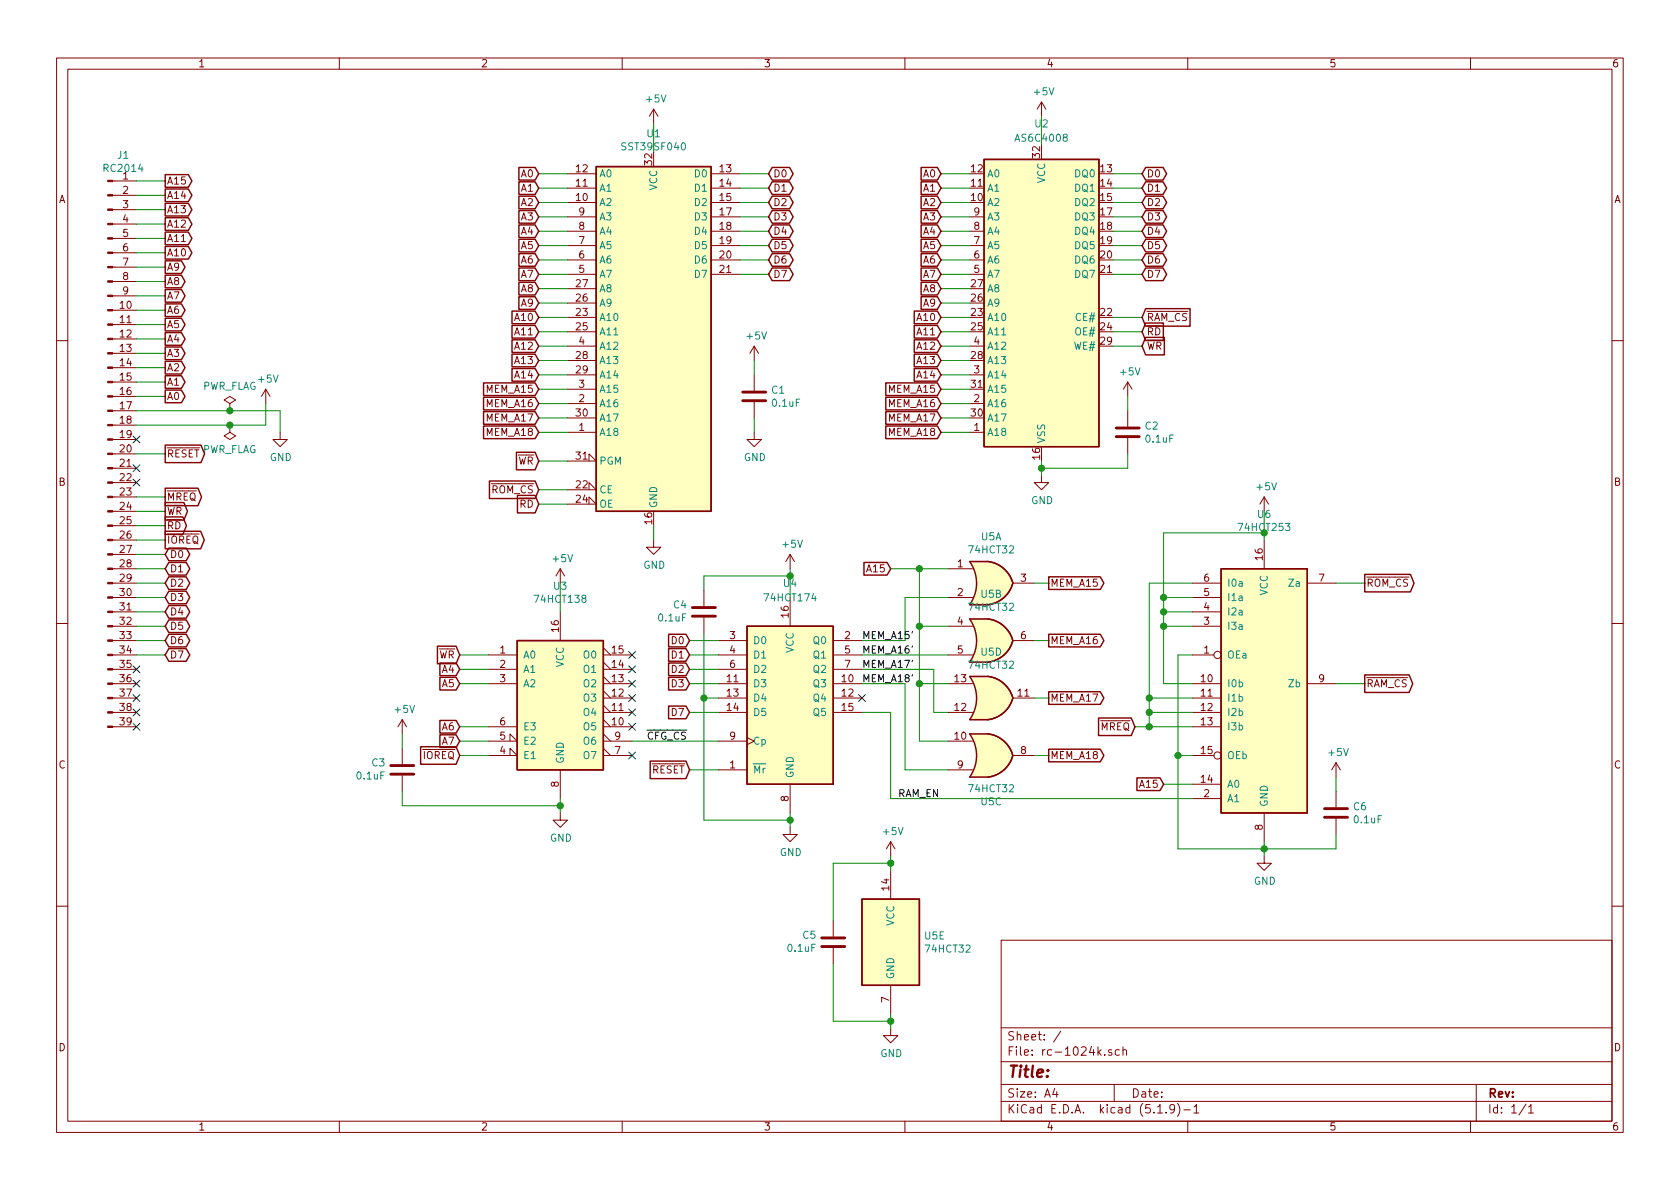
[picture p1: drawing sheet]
EESchema Schematic File Version 4
EELAYER 30 0
EELAYER END
$Descr A4 11693 8268
encoding utf-8
Sheet 1 1
Title ""
Date ""
Rev ""
Comp ""
Comment1 ""
Comment2 ""
Comment3 ""
Comment4 ""
$EndDescr
$Comp
L Connector:Conn_01x39_Male J1
U 1 1
P 750 3150
F 0 "J1" H 858 5231 50  0000 C CNN
F 1 "RC2014" H 858 5140 50  0000 C CNN
F 2 "Connector_PinHeader_2.54mm:PinHeader_1x39_P2.54mm_Vertical" H 750 3150 50  0001 C CNN
F 3 "~" H 750 3150 50  0001 C CNN
	1    750  3150
	1    0    0    -1  
$EndComp
Wire Wire Line
	950  2050 1150 2050
Wire Wire Line
	1150 2150 950  2150
Wire Wire Line
	950  2250 1150 2250
Wire Wire Line
	1150 2350 950  2350
Wire Wire Line
	950  2450 1150 2450
Wire Wire Line
	1150 2550 950  2550
Wire Wire Line
	950  2650 1150 2650
Wire Wire Line
	1150 2750 950  2750
$Comp
L power:GND #PWR0101
U 1 1
P 1950 3000
F 0 "#PWR0101" H 1950 2750 50  0001 C CNN
F 1 "GND" H 1955 2827 50  0000 C CNN
F 2 "" H 1950 3000 50  0001 C CNN
F 3 "" H 1950 3000 50  0001 C CNN
	1    1950 3000
	1    0    0    -1  
$EndComp
Wire Wire Line
	950  2850 1600 2850
Wire Wire Line
	950  2950 1600 2950
Text GLabel 1150 2750 2    50   Output ~ 0
A0
Text GLabel 1150 2650 2    50   Output ~ 0
A1
Text GLabel 1150 2550 2    50   Output ~ 0
A2
Text GLabel 1150 2450 2    50   Output ~ 0
A3
Text GLabel 1150 2350 2    50   Output ~ 0
A4
Text GLabel 1150 2250 2    50   Output ~ 0
A5
Text GLabel 1150 2150 2    50   Output ~ 0
A6
Text GLabel 1150 2050 2    50   Output ~ 0
A7
Text GLabel 1150 3850 2    50   BiDi ~ 0
D0
Text GLabel 1150 3950 2    50   BiDi ~ 0
D1
Text GLabel 1150 4050 2    50   BiDi ~ 0
D2
Text GLabel 1150 4150 2    50   BiDi ~ 0
D3
Text GLabel 1150 4250 2    50   BiDi ~ 0
D4
Text GLabel 1150 4350 2    50   BiDi ~ 0
D5
Text GLabel 1150 4450 2    50   BiDi ~ 0
D6
Text GLabel 1150 4550 2    50   BiDi ~ 0
D7
Wire Wire Line
	950  3850 1150 3850
Wire Wire Line
	950  3950 1150 3950
Wire Wire Line
	950  4050 1150 4050
Wire Wire Line
	950  4150 1150 4150
Wire Wire Line
	950  4250 1150 4250
Wire Wire Line
	950  4350 1150 4350
Wire Wire Line
	950  4450 1150 4450
Wire Wire Line
	950  4550 1150 4550
Text GLabel 1150 3550 2    50   Output ~ 0
~WR
Text GLabel 1150 3650 2    50   Output ~ 0
~RD
Wire Wire Line
	1150 3650 950  3650
Wire Wire Line
	1150 3550 950  3550
NoConn ~ 950  4650
NoConn ~ 950  4750
NoConn ~ 950  4850
NoConn ~ 950  4950
NoConn ~ 950  5050
$Comp
L power:+5V #PWR0105
U 1 1
P 1850 2800
F 0 "#PWR0105" H 1850 2650 50  0001 C CNN
F 1 "+5V" H 1865 2973 50  0000 C CNN
F 2 "" H 1850 2800 50  0001 C CNN
F 3 "" H 1850 2800 50  0001 C CNN
	1    1850 2800
	1    0    0    -1  
$EndComp
$Comp
L power:PWR_FLAG #FLG0101
U 1 1
P 1600 2850
F 0 "#FLG0101" H 1600 2925 50  0001 C CNN
F 1 "PWR_FLAG" H 1600 3023 50  0000 C CNN
F 2 "" H 1600 2850 50  0001 C CNN
F 3 "~" H 1600 2850 50  0001 C CNN
	1    1600 2850
	1    0    0    -1  
$EndComp
$Comp
L power:PWR_FLAG #FLG0102
U 1 1
P 1600 2950
F 0 "#FLG0102" H 1600 3025 50  0001 C CNN
F 1 "PWR_FLAG" H 1600 3123 50  0000 C CNN
F 2 "" H 1600 2950 50  0001 C CNN
F 3 "~" H 1600 2950 50  0001 C CNN
	1    1600 2950
	-1   0    0    1   
$EndComp
Wire Wire Line
	1950 2850 1950 3000
Wire Wire Line
	1850 2950 1850 2800
NoConn ~ 950  3250
NoConn ~ 950  3350
Text GLabel 1150 3750 2    50   Output ~ 0
~IOREQ
Wire Wire Line
	950  3750 1150 3750
Text GLabel 1150 3150 2    50   Output ~ 0
~RESET
Wire Wire Line
	950  3150 1150 3150
Connection ~ 1600 2950
Connection ~ 1600 2850
Text GLabel 1150 3450 2    50   Output ~ 0
~MREQ
Wire Wire Line
	950  3450 1150 3450
Text GLabel 1150 1950 2    50   Output ~ 0
A8
Text GLabel 1150 1850 2    50   Output ~ 0
A9
Text GLabel 1150 1650 2    50   Output ~ 0
A11
Text GLabel 1150 1550 2    50   Output ~ 0
A12
Text GLabel 1150 1450 2    50   Output ~ 0
A13
Text GLabel 1150 1350 2    50   Output ~ 0
A14
Text GLabel 1150 1250 2    50   Output ~ 0
A15
Wire Wire Line
	950  1950 1150 1950
Wire Wire Line
	950  1850 1150 1850
Wire Wire Line
	950  1750 1150 1750
Wire Wire Line
	950  1650 1150 1650
Wire Wire Line
	950  1550 1150 1550
Wire Wire Line
	950  1450 1150 1450
Wire Wire Line
	950  1350 1150 1350
Wire Wire Line
	950  1250 1150 1250
$Comp
L 74xx:74LS174 U4
U 1 1
P 5500 4850
F 0 "U4" H 5500 5650 50  0000 C CNN
F 1 "74HCT174" H 5500 5550 50  0000 C CNN
F 2 "Package_DIP:DIP-16_W7.62mm_LongPads" H 5500 4850 50  0001 C CNN
F 3 "http://www.ti.com/lit/gpn/sn74LS174" H 5500 4850 50  0001 C CNN
	1    5500 4850
	1    0    0    -1  
$EndComp
Text GLabel 4800 4450 0    50   Input ~ 0
D0
Text GLabel 4800 4550 0    50   Input ~ 0
D1
Text GLabel 4800 4650 0    50   Input ~ 0
D2
Text GLabel 4800 4750 0    50   Input ~ 0
D3
Text GLabel 4800 4950 0    50   Input ~ 0
D7
Wire Wire Line
	4800 4450 5000 4450
Wire Wire Line
	4800 4550 5000 4550
Wire Wire Line
	4800 4650 5000 4650
Wire Wire Line
	4800 4750 5000 4750
Text GLabel 4800 5350 0    50   Input ~ 0
~RESET
Wire Wire Line
	4800 5350 5000 5350
Wire Wire Line
	4800 4950 5000 4950
Text GLabel 7300 4050 2    50   Output ~ 0
MEM_A15
Wire Wire Line
	7200 4050 7300 4050
Wire Wire Line
	7200 4450 7300 4450
Text GLabel 1150 1750 2    50   Output ~ 0
A10
$Comp
L Memory_RAM:AS6C4008-55PCN U2
U 1 1
P 7250 2100
F 0 "U2" H 7250 3350 50  0000 C CNN
F 1 "AS6C4008" H 7250 3250 50  0000 C CNN
F 2 "Package_DIP:DIP-32_W15.24mm_LongPads" H 7250 2200 50  0001 C CNN
F 3 "https://www.alliancememory.com/wp-content/uploads/pdf/AS6C4008.pdf" H 7250 2200 50  0001 C CNN
	1    7250 2100
	1    0    0    -1  
$EndComp
$Comp
L rc-1024k:SST39SF040 U1
U 1 1
P 4550 2400
F 0 "U1" H 4550 3881 50  0000 C CNN
F 1 "SST39SF040" H 4550 3790 50  0000 C CNN
F 2 "Package_DIP:DIP-32_W15.24mm_LongPads" H 4550 2700 50  0001 C CNN
F 3 "http://ww1.microchip.com/downloads/en/DeviceDoc/25022B.pdf" H 4550 2700 50  0001 C CNN
	1    4550 2400
	1    0    0    -1  
$EndComp
Text GLabel 3750 1200 0    50   Input ~ 0
A0
Text GLabel 3750 1300 0    50   Input ~ 0
A1
Text GLabel 3750 1400 0    50   Input ~ 0
A2
Text GLabel 3750 1500 0    50   Input ~ 0
A3
Text GLabel 3750 1600 0    50   Input ~ 0
A4
Text GLabel 3750 1700 0    50   Input ~ 0
A5
Text GLabel 3750 1800 0    50   Input ~ 0
A6
Text GLabel 3750 1900 0    50   Input ~ 0
A7
Text GLabel 3750 2000 0    50   Input ~ 0
A8
Text GLabel 3750 2100 0    50   Input ~ 0
A9
Text GLabel 3750 2200 0    50   Input ~ 0
A10
Text GLabel 3750 2300 0    50   Input ~ 0
A11
Text GLabel 3750 2400 0    50   Input ~ 0
A12
Text GLabel 3750 2500 0    50   Input ~ 0
A13
Text GLabel 3750 2600 0    50   Input ~ 0
A14
Text GLabel 3750 2700 0    50   Input ~ 0
MEM_A15
Text GLabel 3750 2800 0    50   Input ~ 0
MEM_A16
Text GLabel 3750 2900 0    50   Input ~ 0
MEM_A17
Text GLabel 3750 3000 0    50   Input ~ 0
MEM_A18
Text GLabel 3750 3200 0    50   Input ~ 0
~WR
Text GLabel 3750 3500 0    50   Input ~ 0
~RD
Text GLabel 3750 3400 0    50   Input ~ 0
~ROM_CS
Text GLabel 5350 1200 2    50   BiDi ~ 0
D0
Text GLabel 5350 1300 2    50   BiDi ~ 0
D1
Text GLabel 5350 1400 2    50   BiDi ~ 0
D2
Text GLabel 5350 1500 2    50   BiDi ~ 0
D3
Text GLabel 5350 1600 2    50   BiDi ~ 0
D4
Text GLabel 5350 1700 2    50   BiDi ~ 0
D5
Text GLabel 5350 1800 2    50   BiDi ~ 0
D6
Text GLabel 5350 1900 2    50   BiDi ~ 0
D7
Wire Wire Line
	3750 1200 3950 1200
Wire Wire Line
	3750 1300 3950 1300
Wire Wire Line
	3750 1400 3950 1400
Wire Wire Line
	3750 1500 3950 1500
Wire Wire Line
	3750 1600 3950 1600
Wire Wire Line
	3750 1700 3950 1700
Wire Wire Line
	3750 1800 3950 1800
Wire Wire Line
	3750 1900 3950 1900
Wire Wire Line
	3750 2000 3950 2000
Wire Wire Line
	3750 2100 3950 2100
Wire Wire Line
	3750 2200 3950 2200
Wire Wire Line
	3750 2300 3950 2300
Wire Wire Line
	3750 2400 3950 2400
Wire Wire Line
	3750 2500 3950 2500
Wire Wire Line
	3750 2600 3950 2600
Wire Wire Line
	3750 2700 3950 2700
Wire Wire Line
	3750 2800 3950 2800
Wire Wire Line
	3750 2900 3950 2900
Wire Wire Line
	3750 3000 3950 3000
Wire Wire Line
	3750 3200 3950 3200
Wire Wire Line
	3750 3400 3950 3400
Wire Wire Line
	3750 3500 3950 3500
Wire Wire Line
	5150 1200 5350 1200
Wire Wire Line
	5150 1300 5350 1300
Wire Wire Line
	5150 1400 5350 1400
Wire Wire Line
	5150 1500 5350 1500
Wire Wire Line
	5150 1600 5350 1600
Wire Wire Line
	5150 1700 5350 1700
Wire Wire Line
	5150 1800 5350 1800
Wire Wire Line
	5150 1900 5350 1900
Text GLabel 6550 1200 0    50   Input ~ 0
A0
Text GLabel 6550 1300 0    50   Input ~ 0
A1
Text GLabel 6550 1400 0    50   Input ~ 0
A2
Text GLabel 6550 1500 0    50   Input ~ 0
A3
Text GLabel 6550 1600 0    50   Input ~ 0
A4
Text GLabel 6550 1700 0    50   Input ~ 0
A5
Text GLabel 6550 1800 0    50   Input ~ 0
A6
Text GLabel 6550 1900 0    50   Input ~ 0
A7
Text GLabel 6550 2000 0    50   Input ~ 0
A8
Text GLabel 6550 2100 0    50   Input ~ 0
A9
Text GLabel 6550 2200 0    50   Input ~ 0
A10
Text GLabel 6550 2300 0    50   Input ~ 0
A11
Text GLabel 6550 2400 0    50   Input ~ 0
A12
Text GLabel 6550 2500 0    50   Input ~ 0
A13
Text GLabel 6550 2600 0    50   Input ~ 0
A14
Text GLabel 6550 2700 0    50   Input ~ 0
MEM_A15
Text GLabel 6550 2800 0    50   Input ~ 0
MEM_A16
Text GLabel 7950 2400 2    50   Input ~ 0
~WR
Text GLabel 7950 2300 2    50   Input ~ 0
~RD
Wire Wire Line
	6550 1200 6750 1200
Wire Wire Line
	6550 1300 6750 1300
Wire Wire Line
	6550 1400 6750 1400
Wire Wire Line
	6550 1500 6750 1500
Wire Wire Line
	6550 1600 6750 1600
Wire Wire Line
	6550 1700 6750 1700
Wire Wire Line
	6550 1800 6750 1800
Wire Wire Line
	6550 1900 6750 1900
Wire Wire Line
	6550 2000 6750 2000
Wire Wire Line
	6550 2100 6750 2100
Wire Wire Line
	6550 2200 6750 2200
Wire Wire Line
	6550 2300 6750 2300
Wire Wire Line
	6550 2400 6750 2400
Wire Wire Line
	6550 2500 6750 2500
Wire Wire Line
	6550 2600 6750 2600
Wire Wire Line
	6550 2700 6750 2700
Wire Wire Line
	6550 2800 6750 2800
Text GLabel 7950 1200 2    50   BiDi ~ 0
D0
Text GLabel 7950 1300 2    50   BiDi ~ 0
D1
Text GLabel 7950 1400 2    50   BiDi ~ 0
D2
Text GLabel 7950 1500 2    50   BiDi ~ 0
D3
Text GLabel 7950 1600 2    50   BiDi ~ 0
D4
Text GLabel 7950 1700 2    50   BiDi ~ 0
D5
Text GLabel 7950 1800 2    50   BiDi ~ 0
D6
Text GLabel 7950 1900 2    50   BiDi ~ 0
D7
Wire Wire Line
	7750 1200 7950 1200
Wire Wire Line
	7750 1300 7950 1300
Wire Wire Line
	7750 1400 7950 1400
Wire Wire Line
	7750 1500 7950 1500
Wire Wire Line
	7750 1600 7950 1600
Wire Wire Line
	7750 1700 7950 1700
Wire Wire Line
	7750 1800 7950 1800
Wire Wire Line
	7750 1900 7950 1900
Wire Wire Line
	7750 2300 7950 2300
Wire Wire Line
	7750 2400 7950 2400
$Comp
L power:+5V #PWR0102
U 1 1
P 4550 850
F 0 "#PWR0102" H 4550 700 50  0001 C CNN
F 1 "+5V" H 4565 1023 50  0000 C CNN
F 2 "" H 4550 850 50  0001 C CNN
F 3 "" H 4550 850 50  0001 C CNN
	1    4550 850 
	1    0    0    -1  
$EndComp
Wire Wire Line
	4550 850  4550 1050
$Comp
L power:+5V #PWR0103
U 1 1
P 7250 800
F 0 "#PWR0103" H 7250 650 50  0001 C CNN
F 1 "+5V" H 7265 973 50  0000 C CNN
F 2 "" H 7250 800 50  0001 C CNN
F 3 "" H 7250 800 50  0001 C CNN
	1    7250 800 
	1    0    0    -1  
$EndComp
Wire Wire Line
	7250 800  7250 1000
$Comp
L power:GND #PWR0104
U 1 1
P 4550 3750
F 0 "#PWR0104" H 4550 3500 50  0001 C CNN
F 1 "GND" H 4555 3577 50  0000 C CNN
F 2 "" H 4550 3750 50  0001 C CNN
F 3 "" H 4550 3750 50  0001 C CNN
	1    4550 3750
	1    0    0    -1  
$EndComp
Wire Wire Line
	4550 3750 4550 3650
$Comp
L power:GND #PWR0106
U 1 1
P 7250 3300
F 0 "#PWR0106" H 7250 3050 50  0001 C CNN
F 1 "GND" H 7255 3127 50  0000 C CNN
F 2 "" H 7250 3300 50  0001 C CNN
F 3 "" H 7250 3300 50  0001 C CNN
	1    7250 3300
	1    0    0    -1  
$EndComp
Text GLabel 7950 2200 2    50   Input ~ 0
~RAM_CS
Wire Wire Line
	7950 2200 7750 2200
Text GLabel 9500 4050 2    50   Output ~ 0
~ROM_CS
Wire Wire Line
	6000 4550 6600 4550
Text GLabel 6200 3950 0    50   Input ~ 0
A15
Text GLabel 7900 5050 0    50   Input ~ 0
~MREQ
NoConn ~ 6000 4850
Wire Wire Line
	5000 5150 4400 5150
Text GLabel 3200 5250 0    50   Input ~ 0
~IOREQ
Text GLabel 3200 4650 0    50   Input ~ 0
A4
Text GLabel 3200 4750 0    50   Input ~ 0
A5
Text GLabel 3200 5050 0    50   Input ~ 0
A6
Text GLabel 3200 5150 0    50   Input ~ 0
A7
Text GLabel 3200 4550 0    50   Input ~ 0
~WR
Wire Wire Line
	3400 5050 3200 5050
Wire Wire Line
	3200 5150 3400 5150
Wire Wire Line
	3400 5250 3200 5250
$Comp
L power:GND #PWR0107
U 1 1
P 3900 5650
F 0 "#PWR0107" H 3900 5400 50  0001 C CNN
F 1 "GND" H 3905 5477 50  0000 C CNN
F 2 "" H 3900 5650 50  0001 C CNN
F 3 "" H 3900 5650 50  0001 C CNN
	1    3900 5650
	1    0    0    -1  
$EndComp
Wire Wire Line
	3400 4550 3200 4550
$Comp
L power:+5V #PWR0109
U 1 1
P 3900 4050
F 0 "#PWR0109" H 3900 3900 50  0001 C CNN
F 1 "+5V" H 3915 4223 50  0000 C CNN
F 2 "" H 3900 4050 50  0001 C CNN
F 3 "" H 3900 4050 50  0001 C CNN
	1    3900 4050
	1    0    0    -1  
$EndComp
Wire Wire Line
	3900 4050 3900 4250
$Comp
L power:+5V #PWR0110
U 1 1
P 5500 3950
F 0 "#PWR0110" H 5500 3800 50  0001 C CNN
F 1 "+5V" H 5515 4123 50  0000 C CNN
F 2 "" H 5500 3950 50  0001 C CNN
F 3 "" H 5500 3950 50  0001 C CNN
	1    5500 3950
	1    0    0    -1  
$EndComp
$Comp
L power:GND #PWR0111
U 1 1
P 5500 5750
F 0 "#PWR0111" H 5500 5500 50  0001 C CNN
F 1 "GND" H 5505 5577 50  0000 C CNN
F 2 "" H 5500 5750 50  0001 C CNN
F 3 "" H 5500 5750 50  0001 C CNN
	1    5500 5750
	1    0    0    -1  
$EndComp
Wire Wire Line
	5500 5750 5500 5700
Wire Wire Line
	5500 4150 5500 4000
Wire Wire Line
	5000 4850 4900 4850
Wire Wire Line
	4900 4850 4900 5700
Wire Wire Line
	4900 5700 5500 5700
Connection ~ 5500 5700
Wire Wire Line
	5500 5700 5500 5650
$Comp
L power:+5V #PWR0112
U 1 1
P 6200 5950
F 0 "#PWR0112" H 6200 5800 50  0001 C CNN
F 1 "+5V" H 6215 6123 50  0000 C CNN
F 2 "" H 6200 5950 50  0001 C CNN
F 3 "" H 6200 5950 50  0001 C CNN
	1    6200 5950
	1    0    0    -1  
$EndComp
$Comp
L power:GND #PWR0113
U 1 1
P 6200 7150
F 0 "#PWR0113" H 6200 6900 50  0001 C CNN
F 1 "GND" H 6205 6977 50  0000 C CNN
F 2 "" H 6200 7150 50  0001 C CNN
F 3 "" H 6200 7150 50  0001 C CNN
	1    6200 7150
	1    0    0    -1  
$EndComp
Wire Wire Line
	6200 7150 6200 7100
Wire Wire Line
	6200 6050 6200 6000
NoConn ~ 950  3050
Text GLabel 7300 4450 2    50   Output ~ 0
MEM_A16
$Comp
L Device:C C1
U 1 1
P 5250 2750
F 0 "C1" H 5365 2796 50  0000 L CNN
F 1 "0.1uF" H 5365 2705 50  0000 L CNN
F 2 "Capacitor_THT:C_Disc_D3.0mm_W1.6mm_P2.50mm" H 5288 2600 50  0001 C CNN
F 3 "~" H 5250 2750 50  0001 C CNN
	1    5250 2750
	1    0    0    -1  
$EndComp
$Comp
L power:+5V #PWR0114
U 1 1
P 5250 2500
F 0 "#PWR0114" H 5250 2350 50  0001 C CNN
F 1 "+5V" H 5265 2673 50  0000 C CNN
F 2 "" H 5250 2500 50  0001 C CNN
F 3 "" H 5250 2500 50  0001 C CNN
	1    5250 2500
	1    0    0    -1  
$EndComp
$Comp
L power:GND #PWR0115
U 1 1
P 5250 3000
F 0 "#PWR0115" H 5250 2750 50  0001 C CNN
F 1 "GND" H 5255 2827 50  0000 C CNN
F 2 "" H 5250 3000 50  0001 C CNN
F 3 "" H 5250 3000 50  0001 C CNN
	1    5250 3000
	1    0    0    -1  
$EndComp
Wire Wire Line
	5250 3000 5250 2900
Wire Wire Line
	5250 2600 5250 2500
$Comp
L Device:C C2
U 1 1
P 7850 3000
F 0 "C2" H 7965 3046 50  0000 L CNN
F 1 "0.1uF" H 7965 2955 50  0000 L CNN
F 2 "Capacitor_THT:C_Disc_D3.0mm_W1.6mm_P2.50mm" H 7888 2850 50  0001 C CNN
F 3 "~" H 7850 3000 50  0001 C CNN
	1    7850 3000
	1    0    0    -1  
$EndComp
$Comp
L power:+5V #PWR0116
U 1 1
P 7850 2750
F 0 "#PWR0116" H 7850 2600 50  0001 C CNN
F 1 "+5V" H 7865 2923 50  0000 C CNN
F 2 "" H 7850 2750 50  0001 C CNN
F 3 "" H 7850 2750 50  0001 C CNN
	1    7850 2750
	1    0    0    -1  
$EndComp
Wire Wire Line
	7850 2850 7850 2750
$Comp
L Device:C C3
U 1 1
P 2800 5350
F 0 "C3" H 2686 5304 50  0000 R CNN
F 1 "0.1uF" H 2686 5395 50  0000 R CNN
F 2 "Capacitor_THT:C_Disc_D3.0mm_W1.6mm_P2.50mm" H 2838 5200 50  0001 C CNN
F 3 "~" H 2800 5350 50  0001 C CNN
	1    2800 5350
	1    0    0    1   
$EndComp
$Comp
L Device:C C5
U 1 1
P 5800 6550
F 0 "C5" H 5686 6504 50  0000 R CNN
F 1 "0.1uF" H 5686 6595 50  0000 R CNN
F 2 "Capacitor_THT:C_Disc_D3.0mm_W1.6mm_P2.50mm" H 5838 6400 50  0001 C CNN
F 3 "~" H 5800 6550 50  0001 C CNN
	1    5800 6550
	1    0    0    1   
$EndComp
Wire Wire Line
	5800 6400 5800 6000
Wire Wire Line
	5800 6000 6200 6000
Connection ~ 6200 6000
Wire Wire Line
	6200 6000 6200 5950
Wire Wire Line
	5800 6700 5800 7100
Wire Wire Line
	5800 7100 6200 7100
Connection ~ 6200 7100
Wire Wire Line
	6200 7100 6200 7050
$Comp
L Device:C C4
U 1 1
P 4900 4250
F 0 "C4" H 4786 4204 50  0000 R CNN
F 1 "0.1uF" H 4786 4295 50  0000 R CNN
F 2 "Capacitor_THT:C_Disc_D3.0mm_W1.6mm_P2.50mm" H 4938 4100 50  0001 C CNN
F 3 "~" H 4900 4250 50  0001 C CNN
	1    4900 4250
	1    0    0    1   
$EndComp
Wire Wire Line
	4900 4100 4900 4000
Wire Wire Line
	4900 4000 5500 4000
Connection ~ 5500 4000
Wire Wire Line
	5500 4000 5500 3950
Wire Wire Line
	4900 4400 4900 4850
Connection ~ 4900 4850
Wire Wire Line
	1600 2850 1950 2850
Wire Wire Line
	1600 2950 1850 2950
Text Label 4500 5150 0    50   ~ 0
~CFG_CS
Text Label 6000 4550 0    50   ~ 0
MEM_A16'
$Comp
L 74xx:74LS32 U5
U 5 1
P 6200 6550
F 0 "U5" H 6430 6596 50  0000 L CNN
F 1 "74HCT32" H 6430 6505 50  0000 L CNN
F 2 "Package_DIP:DIP-14_W7.62mm_LongPads" H 6200 6550 50  0001 C CNN
F 3 "http://www.ti.com/lit/gpn/sn74LS32" H 6200 6550 50  0001 C CNN
	5    6200 6550
	1    0    0    -1  
$EndComp
$Comp
L 74xx:74LS32 U5
U 1 1
P 6900 4050
F 0 "U5" H 6900 4375 50  0000 C CNN
F 1 "74HCT32" H 6900 4284 50  0000 C CNN
F 2 "Package_DIP:DIP-14_W7.62mm_LongPads" H 6900 4050 50  0001 C CNN
F 3 "http://www.ti.com/lit/gpn/sn74LS32" H 6900 4050 50  0001 C CNN
	1    6900 4050
	1    0    0    -1  
$EndComp
$Comp
L 74xx:74LS32 U5
U 2 1
P 6900 4450
F 0 "U5" H 6900 4775 50  0000 C CNN
F 1 "74HCT32" H 6900 4684 50  0000 C CNN
F 2 "Package_DIP:DIP-14_W7.62mm_LongPads" H 6900 4450 50  0001 C CNN
F 3 "http://www.ti.com/lit/gpn/sn74LS32" H 6900 4450 50  0001 C CNN
	2    6900 4450
	1    0    0    -1  
$EndComp
Text GLabel 7300 4850 2    50   Output ~ 0
MEM_A17
Text GLabel 7300 5250 2    50   Output ~ 0
MEM_A18
Wire Wire Line
	7200 4850 7300 4850
Wire Wire Line
	7200 5250 7300 5250
Text GLabel 9500 4750 2    50   Output ~ 0
~RAM_CS
$Comp
L 74xx:74LS253 U6
U 1 1
P 8800 4750
F 0 "U6" H 8800 5931 50  0000 C CNN
F 1 "74HCT253" H 8800 5840 50  0000 C CNN
F 2 "Package_DIP:DIP-16_W7.62mm_LongPads" H 8800 4750 50  0001 C CNN
F 3 "http://www.ti.com/lit/gpn/sn74LS253" H 8800 4750 50  0001 C CNN
	1    8800 4750
	1    0    0    -1  
$EndComp
Text GLabel 8100 5450 0    50   Input ~ 0
A15
Wire Wire Line
	9300 4050 9500 4050
Wire Wire Line
	9300 4750 9500 4750
Wire Wire Line
	7250 3300 7250 3250
Wire Wire Line
	7850 3150 7850 3250
Wire Wire Line
	7850 3250 7250 3250
Connection ~ 7250 3250
Wire Wire Line
	7250 3250 7250 3200
Text Label 6000 4450 0    50   ~ 0
MEM_A15'
Text Label 6000 4650 0    50   ~ 0
MEM_A17'
Text Label 6000 4750 0    50   ~ 0
MEM_A18'
Wire Wire Line
	6000 4950 6200 4950
Wire Wire Line
	6200 4950 6200 5550
Wire Wire Line
	8100 5450 8300 5450
$Comp
L power:GND #PWR0117
U 1 1
P 8800 5950
F 0 "#PWR0117" H 8800 5700 50  0001 C CNN
F 1 "GND" H 8805 5777 50  0000 C CNN
F 2 "" H 8800 5950 50  0001 C CNN
F 3 "" H 8800 5950 50  0001 C CNN
	1    8800 5950
	1    0    0    -1  
$EndComp
Wire Wire Line
	8800 5950 8800 5900
Wire Wire Line
	8800 5900 8200 5900
Wire Wire Line
	8200 5900 8200 5250
Wire Wire Line
	8200 4550 8300 4550
Connection ~ 8800 5900
Wire Wire Line
	8800 5900 8800 5850
Wire Wire Line
	8300 5250 8200 5250
Connection ~ 8200 5250
Wire Wire Line
	8200 5250 8200 4550
$Comp
L power:+5V #PWR0118
U 1 1
P 8800 3550
F 0 "#PWR0118" H 8800 3400 50  0001 C CNN
F 1 "+5V" H 8815 3723 50  0000 C CNN
F 2 "" H 8800 3550 50  0001 C CNN
F 3 "" H 8800 3550 50  0001 C CNN
	1    8800 3550
	1    0    0    -1  
$EndComp
Wire Wire Line
	8800 3550 8800 3700
$Comp
L Device:C C6
U 1 1
P 9300 5650
F 0 "C6" H 9415 5696 50  0000 L CNN
F 1 "0.1uF" H 9415 5605 50  0000 L CNN
F 2 "Capacitor_THT:C_Disc_D3.0mm_W1.6mm_P2.50mm" H 9338 5500 50  0001 C CNN
F 3 "~" H 9300 5650 50  0001 C CNN
	1    9300 5650
	1    0    0    -1  
$EndComp
Wire Wire Line
	8800 5900 9300 5900
Wire Wire Line
	9300 5900 9300 5800
$Comp
L power:+5V #PWR0119
U 1 1
P 9300 5400
F 0 "#PWR0119" H 9300 5250 50  0001 C CNN
F 1 "+5V" H 9315 5573 50  0000 C CNN
F 2 "" H 9300 5400 50  0001 C CNN
F 3 "" H 9300 5400 50  0001 C CNN
	1    9300 5400
	1    0    0    -1  
$EndComp
Wire Wire Line
	9300 5400 9300 5500
Wire Wire Line
	7900 5050 8000 5050
Wire Wire Line
	8000 5050 8000 4950
Wire Wire Line
	8000 4050 8300 4050
Connection ~ 8000 5050
Wire Wire Line
	8000 5050 8300 5050
Wire Wire Line
	8300 4950 8000 4950
Connection ~ 8000 4950
Wire Wire Line
	8000 4950 8000 4850
Wire Wire Line
	8300 4850 8000 4850
Connection ~ 8000 4850
Wire Wire Line
	8000 4850 8000 4050
Wire Wire Line
	8800 3700 8100 3700
Wire Wire Line
	8100 3700 8100 4150
Wire Wire Line
	8100 4750 8300 4750
Connection ~ 8800 3700
Wire Wire Line
	8800 3700 8800 3750
Wire Wire Line
	8300 4350 8100 4350
Connection ~ 8100 4350
Wire Wire Line
	8100 4350 8100 4750
Wire Wire Line
	8300 4250 8100 4250
Connection ~ 8100 4250
Wire Wire Line
	8100 4250 8100 4350
Wire Wire Line
	8300 4150 8100 4150
Connection ~ 8100 4150
Wire Wire Line
	8100 4150 8100 4250
Text GLabel 6550 2900 0    50   Input ~ 0
MEM_A17
Text GLabel 6550 3000 0    50   Input ~ 0
MEM_A18
Wire Wire Line
	6550 3000 6750 3000
Wire Wire Line
	6550 2900 6750 2900
Wire Wire Line
	6000 4750 6300 4750
Wire Wire Line
	6300 4750 6300 5350
Wire Wire Line
	6200 5550 8300 5550
$Comp
L 74xx:74LS32 U5
U 4 1
P 6900 4850
F 0 "U5" H 6900 4533 50  0000 C CNN
F 1 "74HCT32" H 6900 4624 50  0000 C CNN
F 2 "Package_DIP:DIP-14_W7.62mm_LongPads" H 6900 4850 50  0001 C CNN
F 3 "http://www.ti.com/lit/gpn/sn74LS32" H 6900 4850 50  0001 C CNN
	4    6900 4850
	1    0    0    1   
$EndComp
Wire Wire Line
	6300 4150 6600 4150
Wire Wire Line
	6000 4450 6300 4450
Wire Wire Line
	6300 4450 6300 4150
Wire Wire Line
	6400 4350 6600 4350
Wire Wire Line
	6200 3950 6400 3950
Connection ~ 6400 3950
Wire Wire Line
	6400 3950 6600 3950
Connection ~ 6400 4350
Wire Wire Line
	6400 3950 6400 4350
Wire Wire Line
	6000 4650 6500 4650
Wire Wire Line
	6500 4650 6500 4950
Wire Wire Line
	6500 4950 6600 4950
Wire Wire Line
	6400 4750 6400 5150
Wire Wire Line
	6400 4350 6400 4750
Connection ~ 6400 4750
Wire Wire Line
	6400 4750 6600 4750
Text Label 6250 5550 0    50   ~ 0
RAM_EN
$Comp
L 74xx:74LS32 U5
U 3 1
P 6900 5250
F 0 "U5" H 6900 5575 50  0000 C CNN
F 1 "74HCT32" H 6900 5484 50  0000 C CNN
F 2 "Package_DIP:DIP-14_W7.62mm_LongPads" H 6900 5250 50  0001 C CNN
F 3 "http://www.ti.com/lit/gpn/sn74LS32" H 6900 5250 50  0001 C CNN
	3    6900 5250
	1    0    0    1   
$EndComp
Wire Wire Line
	6300 5350 6600 5350
Wire Wire Line
	6400 5150 6600 5150
$Comp
L 74xx:74LS138 U3
U 1 1
P 3900 4850
F 0 "U3" H 3900 5631 50  0000 C CNN
F 1 "74HCT138" H 3900 5540 50  0000 C CNN
F 2 "Package_DIP:DIP-16_W7.62mm_LongPads" H 3900 4850 50  0001 C CNN
F 3 "http://www.ti.com/lit/gpn/sn74LS138" H 3900 4850 50  0001 C CNN
	1    3900 4850
	1    0    0    -1  
$EndComp
NoConn ~ 4400 4550
NoConn ~ 4400 4650
NoConn ~ 4400 4750
NoConn ~ 4400 4850
NoConn ~ 4400 4950
NoConn ~ 4400 5050
NoConn ~ 4400 5250
Wire Wire Line
	3900 5550 3900 5600
Wire Wire Line
	3200 4650 3400 4650
Wire Wire Line
	3900 5600 2800 5600
Wire Wire Line
	2800 5600 2800 5500
Connection ~ 3900 5600
Wire Wire Line
	3900 5600 3900 5650
$Comp
L power:+5V #PWR0108
U 1 1
P 2800 5100
F 0 "#PWR0108" H 2800 4950 50  0001 C CNN
F 1 "+5V" H 2815 5273 50  0000 C CNN
F 2 "" H 2800 5100 50  0001 C CNN
F 3 "" H 2800 5100 50  0001 C CNN
	1    2800 5100
	1    0    0    -1  
$EndComp
Wire Wire Line
	2800 5100 2800 5200
Wire Wire Line
	3200 4750 3400 4750
$EndSCHEMATC
